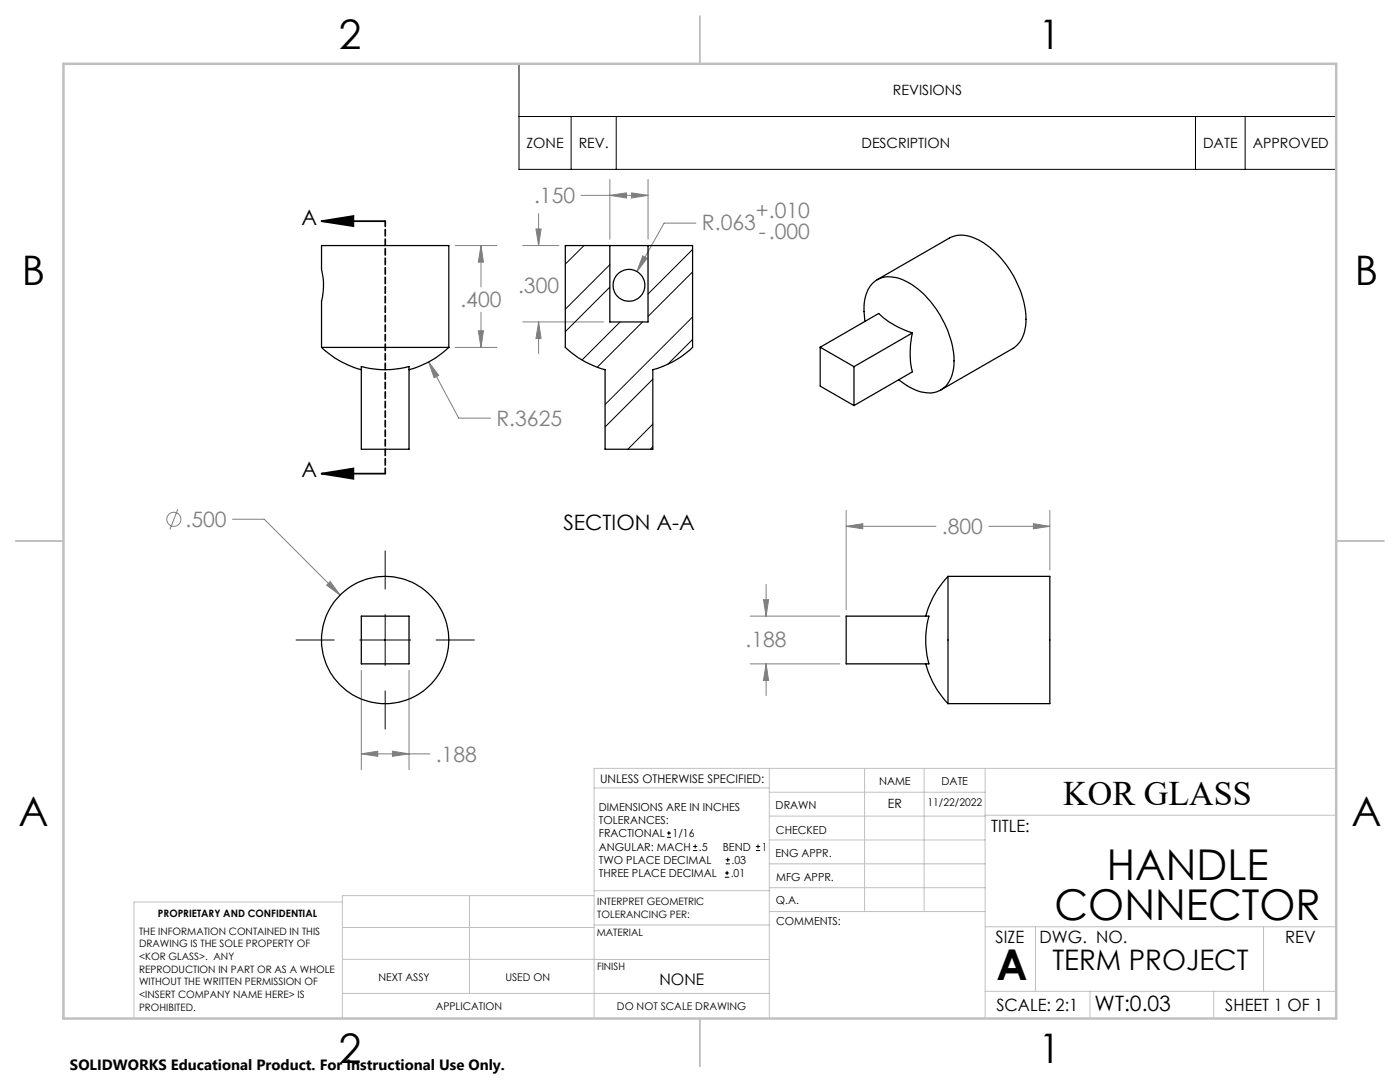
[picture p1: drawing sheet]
<svg xmlns="http://www.w3.org/2000/svg" width="279mm" height="216mm" viewBox="0 0 279 216" stroke-linecap="round" stroke-linejoin="round" font-family="sans-serif">
<g fill="none" stroke="#808080" stroke-width=".2">
<path d="M116 39h13.3M121.7 39l3.3-.5v1zM121.7 35.8v11.9M126 38.5l3.3 .5-3.3 .5zM129.3 35.8v11.9M90.8 49h8.4M96 49l.5 3.3h-1zM96 49v8.3M104.3 49h7.2M107 45.7h1l-.5 3.3zM107.5 42.7v6.3M128.3 51l.9 .5-2.1 2.7z"/>
<path d="M138.9 44.5h-6.4l-5.4 9.7M85.5 72.2l2.1 2.7-1 .5zM85.5 72.2l6 11.2h6.4M90.8 69.3h8.4M95.5 66h1l-.5 3.3zM96 62.3v7M104.3 64.2h16.1M107.5 64.2l.5 3.4h-1zM107.5 64.2v6.4M35.5 101.6l-1.6 4.1M46.4 103.6h6.3l15.2 15.1M65.9 116l2 2.7-2.7-1.9z"/>
<path d="M152.4 119.7h1l-.5 3.2zM152.9 116.6v6.3M168.9 105l3.3-.5v1zM168.9 101.8v19.9M168.9 105h17.9M197.3 105h12.2M206.2 104.5l3.3 .5-3.3 .5zM209.5 101.8v11.9M72.1 133.7v19.9M81.6 133.7v19.9M149.7 122.9h17.9M149.7 132.5h17.9"/>
<path d="M152.9 132.5l.5 3.3h-1zM152.9 132.5v6.3M72.1 150.4l3.3-.5v1zM72.1 150.4h13.7M78.3 149.9l3.3 .5-3.3 .5z"/>
<circle cx="34.7" cy="103.6" r="1.4"/>
</g>
<g fill="none" stroke="#000" stroke-width=".2">
<path d="M103.6 12.7h163.1v21.1h-163.1zM103.6 23.2h163.1M114 23.2v10.6M123 23.2v10.6M238.6 23.2v10.6M248.5 23.2v10.6M76.9 109.9v7.6M59.1 127.7h7.6M71.8 127.7h10.2M76.9 122.6v10.2M76.9 137.9v7.6M87 127.7h7.7"/>
<path d="M133.1 167.1h.8M133.1 166.2h.8M133.5 165.8v.9M138.3 169.7h.8M138.3 168.9h.8M138.7 168.5v.8M144.7 175h.8M144.7 174.2h.8M144.8 172.4h.9M144.8 171.6h.9M145.1 173.8v.8M145.2 171.1v.9"/>
<path d="M150.8 169.7h.9M150.8 168.9h.9M151.3 168.5v.8"/>
</g>
<path d="M64.2 44.1l6.3-1v2zM64.2 44.1h12.7M64.2 94.5l6.3-1v2zM64.2 94.5h12.7" fill="none" stroke="#000" stroke-width=".35"/>
<path d="M76.9 44.1v50.4" fill="none" stroke="#000" stroke-width=".35" stroke-dasharray="1.3 .6" stroke-dashoffset=".2"/>
<g fill="none" stroke="#c0c0c0" stroke-width=".2">
<path d="M118.6 157.2h34.9M153.5 153.3v49.9M153.5 158.1h43.1M172.5 153.3v28.6M184.4 153.3v28.6M196.6 153.3v49.9M266.7 153.3h-148.1v49.9M68.3 180h-41.6v23.2M93.7 178.7v19.5M118.6 178.7h-50.3v24.5M118.6 177.7h35M153.5 167.6h43.1"/>
<path d="M153.5 162.8h43.1M153.5 172.4h43.1M153.5 177.1h43.1M196.6 162.7h70.1M68.3 198.2h85.2M68.3 191.4l85.2 .1M68.3 185.1h50.3M118.6 184.6h35M153.6 181.9h43M196.6 197.8h70.1M196.6 184.9h70.1M206.7 184.9v12.9"/>
<path d="M217.5 197.8v5.4M242.2 197.8v5.4M252.2 184.9v12.9"/>
</g>
<path d="M139.7 3.2v9.5M3.1 107.9h9.6M266.7 107.9h9.5M139.7 203.2v9.6" fill="none" stroke="#c0c0c0" stroke-width=".25"/>
<path d="M12.7 12.7h254v190.5h-254z" fill="none" stroke="#c0c0c0" stroke-width=".5"/>
<path d="M64.2 44.1l6.3-1v2zM64.2 94.5l6.3-1v2z" fill="#000"/>
<path d="M65.9 116l-.7 .8 2.7 1.9zM78.3 149.9l3.3 .5-3.3 .5zM72.1 150.4l3.3-.5v1zM168.9 105l3.3-.5v1zM206.2 104.5l3.3 .5-3.3 .5zM152.4 119.7h1l-.5 3.2zM152.9 132.5l.5 3.3h-1zM95.5 66h1l-.5 3.3zM96 49l.5 3.3h-1zM85.5 72.2l1.1 3.2 1-.5zM128.3 51l-1.2 3.2 2.1-2.7zM107 45.7h1l-.5 3.3zM107.5 64.2l.5 3.4h-1zM121.7 39l3.3-.5v1zM126 38.5l3.3 .5-3.3 .5z" fill="#808080"/>
<g fill="none" stroke="#000" stroke-width=".25">
<path d="M112.8 49h25.4v20.3a18.4 18.4 0 0 1-7.9 4.5v15.8h-9.5v-15.8a18.2 18.2 0 0 1-8-4.5zM121.7 49v15.2h7.6v-15.2M175 55.8l14.4-8.3a6 6 0 0 1 5.9 .4 19.3 19.3 0 0 1 9.4 16.9 5.9 5.9 0 0 1-2.6 4.7l-14.4 8.3M64.2 69.3a18.4 18.4 0 0 0 7.9 4.5M64.2 69.3h25.4M64.2 69.3v-9.2a13 13 0 0 0 0-6.3v-4.8h25.4v20.3M72.1 73.1a18 18 0 0 0 9.5 0v16.5h-9.5zM89.6 69.3a18.4 18.4 0 0 1-8 4.5M163.7 69.3l6.7 3.9M163.7 69.3v7.7l6.7 3.9M170.4 73.2v7.7M172.6 64.1a8.9 8.9 0 0 1 1.4-7.4 5.1 5.1 0 0 1 6-1 17.7 17.7 0 0 1 8.8 9.6 13.2 13.2 0 0 1 1 10.2 4.8 4.8 0 0 1-6.5 2.6 13.1 13.1 0 0 1-3.9-2.3"/>
<path d="M182.1 66.4a16.6 16.6 0 0 0 0 7.8l-11.7 6.7M182.1 66.4a17.2 17.2 0 0 1-6.7-3.9l-11.7 6.8M182.1 66.4l-11.7 6.8M189.2 115a18.4 18.4 0 0 0-4.5 7.9M189.2 115h20.3v25.4h-20.3M189.2 115v25.4M72.1 122.9h9.5v9.6h-9.5zM168.9 122.9h16.5a18 18 0 0 0 0 9.6h-16.5zM184.7 132.5a18.2 18.2 0 0 0 4.5 7.9"/>
<circle cx="125.5" cy="56.9" r="3.2"/>
<circle cx="76.9" cy="127.7" r="12.7"/>
</g>
<path d="M116.6 49l-3.8 3.7M121.7 52.8l-8.9 8.9M121.7 57.3l-8.9 8.9M138.2 49.8l-8.9 8.9M138.2 54.3l-8.9 8.8M123.8 64.2l-7.6 7.6M128.2 64.2l-9 9.1M130.3 75.7l-9.5 9.5M138.2 63.3l-17.4 17.4M138.2 67.7l-5 5M130.3 84.6l-5 5M130.3 89.1l-.5 .5" fill="none" stroke="#000" stroke-width=".2"/>
<g font-size="8.5">
<text x="220.9" y="175.5">HANDLE</text>
<text x="210.5" y="183.7">CONNECTOR</text>
<text x="198.9" y="195.5">A</text>
</g>
<g font-size="8.1">
<text x="67.6" y="9.7">2</text>
<text x="207.3" y="9.7">1</text>
<text x="4.4" y="57">B</text>
<text x="270.4" y="57">B</text>
<text x="3.7" y="164.9">A</text>
<text x="269.7" y="164.9">A</text>
<text x="67.6" y="212.2">2</text>
<text x="207.3" y="212.2">1</text>
</g>
<text font-size="6.9" x="212.2" y="160.6">KOR GLASS</text>
<text font-size="5.6" x="210" y="193.5">TERM PROJECT</text>
<g font-size="4.2" fill="#808080">
<text x="106.6" y="40.6">.150</text>
<text x="140.1" y="45.9">R.063</text>
<text x="150.9" y="43.6">+.010</text>
<text x="151.5" y="47.7">-.000</text>
<text x="103.4" y="58.5">.300</text>
<text x="91.9" y="61.3">.400</text>
<text x="99.1" y="85">R.3625</text>
<text x="37" y="105.2">.500</text>
<text x="188" y="106.6">.800</text>
<text x="148.8" y="129.1">.188</text>
<text x="87" y="152">.188</text>
</g>
<g font-size="4.2">
<text x="60.2" y="44.9">A</text>
<text x="60.2" y="95.2">A</text>
<text x="112.4" y="105.8">SECTION A-A</text>
<text x="218.5" y="201.7">WT:0.03</text>
</g>
<g font-size="3.4">
<text x="197.8" y="166">TITLE:</text>
<text x="198.7" y="188.1">SIZE</text>
<text x="207.5" y="188.1">DWG. NO.</text>
<text x="256.5" y="188.2">REV</text>
<text x="198.8" y="201.7">SCALE: 2:1</text>
<text x="244.5" y="201.7">SHEET 1 OF 1</text>
</g>
<text font-size="3.2" x="131.6" y="196.6">NONE</text>
<text font-size="3" x="14" y="213.5">SOLIDWORKS Educational Product. For Instructional Use Only.</text>
<g font-size="2.8">
<text x="178.2" y="19">REVISIONS</text>
<text x="105.1" y="29.6">ZONE</text>
<text x="115.5" y="29.6">REV.</text>
<text x="171.9" y="29.6">DESCRIPTION</text>
<text x="240.1" y="29.6">DATE</text>
<text x="250" y="29.6">APPROVED</text>
</g>
<text font-size="2.5" x="177.2" y="161.3">ER</text>
<text font-size="2.4" x="119.8" y="156.2">UNLESS OTHERWISE SPECIFIED:</text>
<g font-size="2.2">
<text x="119.5" y="161.8">DIMENSIONS ARE IN INCHES</text>
<text x="154.8" y="161.4">DRAWN</text>
<text x="175.4" y="156.6">NAME</text>
<text x="187.9" y="156.7">DATE</text>
<text x="119.5" y="164.4">TOLERANCES:</text>
<text x="119.5" y="167.1">FRACTIONAL</text>
<text x="134.2" y="167.1">1/16</text>
<text x="154.9" y="166.3">CHECKED</text>
<text x="119.5" y="172.4">TWO PLACE DECIMAL</text>
<text x="119.5" y="169.7">ANGULAR: MACH</text>
<text x="139.5" y="169.7">.5</text>
<text x="144.2" y="169.7">BEND</text>
<text x="146" y="172.4">.03</text>
<text x="152" y="169.7">1</text>
<text x="154.8" y="171">ENG APPR.</text>
<text x="119.5" y="175">THREE PLACE DECIMAL</text>
<text x="145.8" y="175">.01</text>
<text x="154.9" y="175.7">MFG APPR.</text>
<text x="154.9" y="180.4">Q.A.</text>
<text x="154.9" y="184.6">COMMENTS:</text>
</g>
<g font-size="2.1">
<text x="185.1" y="160.7">11/22/2022</text>
<text x="75.5" y="195.7">NEXT ASSY</text>
<text x="100.9" y="195.7">USED ON</text>
<text x="86.9" y="201.5">APPLICATION</text>
<text x="123.1" y="201.6">DO NOT SCALE DRAWING</text>
</g>
<g font-size="2">
<text x="31.5" y="182.9">PROPRIETARY AND CONFIDENTIAL</text>
<text x="119.2" y="180.6">INTERPRET GEOMETRIC</text>
<text x="119.2" y="183.1">TOLERANCING PER:</text>
<text x="27.8" y="186.5">THE INFORMATION CONTAINED IN THIS</text>
<text x="27.8" y="189">DRAWING IS THE SOLE PROPERTY OF</text>
<text x="27.8" y="191.6">&lt;KOR GLASS&gt;. ANY</text>
<text x="119.1" y="186.7">MATERIAL</text>
<text x="27.8" y="194.1">REPRODUCTION IN PART OR AS A WHOLE</text>
<text x="27.8" y="196.6">WITHOUT THE WRITTEN PERMISSION OF</text>
<text x="119.1" y="193.5">FINISH</text>
<text x="27.8" y="199.1">&lt;INSERT COMPANY NAME HERE&gt; IS</text>
<text x="27.8" y="201.7">PROHIBITED.</text>
</g>
</svg>
